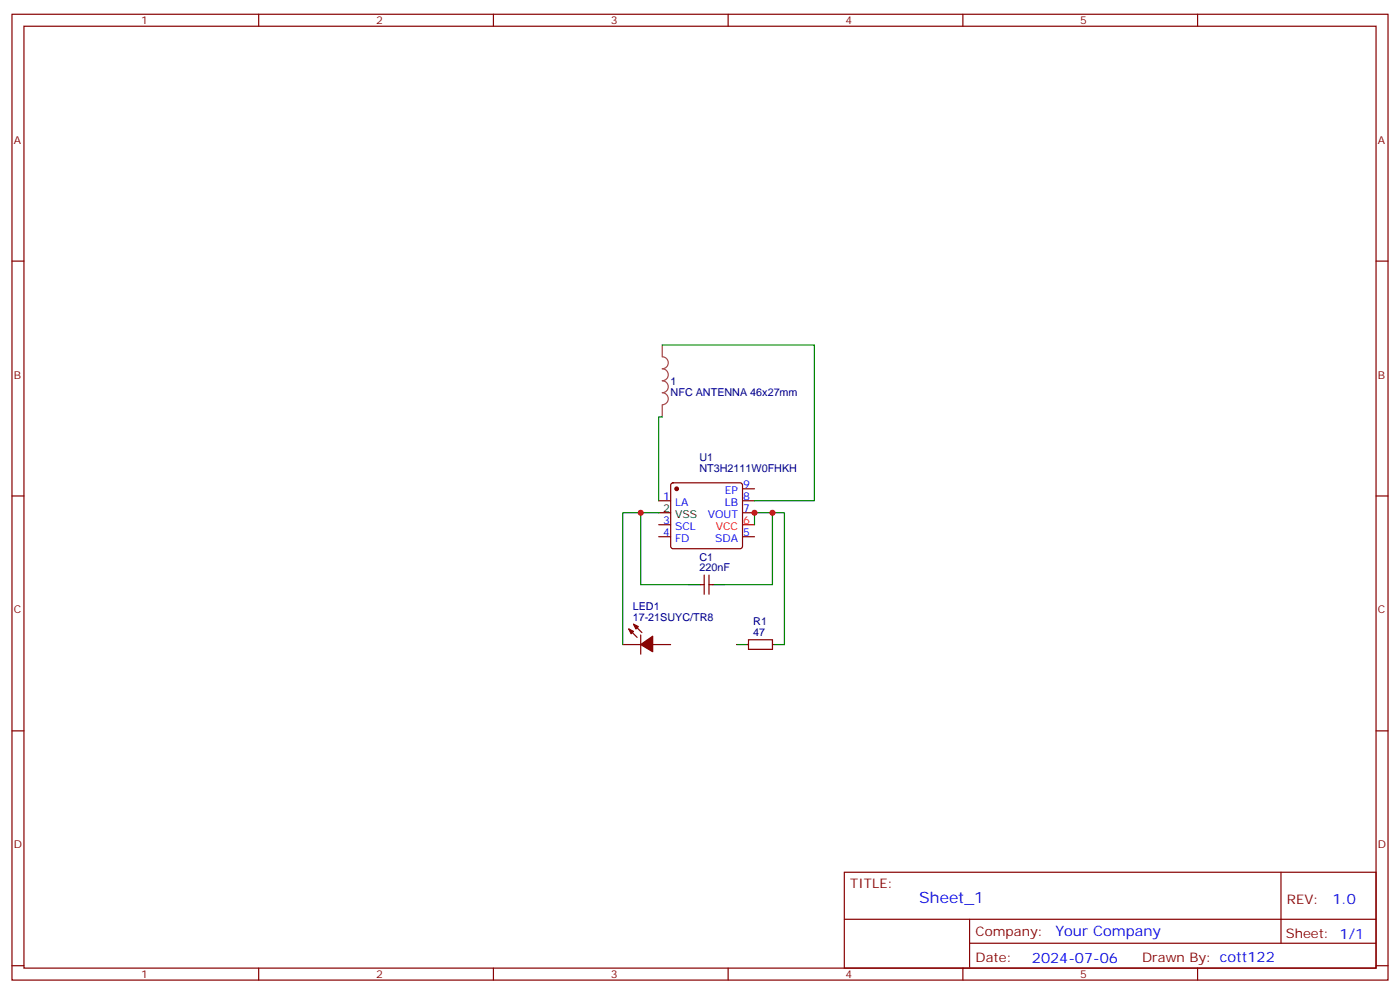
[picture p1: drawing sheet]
<svg xmlns="http://www.w3.org/2000/svg" width="412mm" height="293mm" viewBox="0 0 412 293" stroke-linecap="round" stroke-linejoin="round" font-family="sans-serif">
<g fill="none" stroke="#870000" stroke-width=".35">
<path d="M3.5 4.2h405.4v284.3h-405.4zM7.1 7.7h398.2v277.3h-398.2zM76.2 4.2v3.5M145.3 4.2v3.5M214.5 4.2v3.5M283.6 4.2v3.5M352.8 4.2v3.5M3.5 76.9h3.6M405.3 76.9h3.6M3.5 146h3.6M194 147.4h3.6M194 158h3.6"/>
<path d="M194 154.5h3.6M197.8 142.3l.5-.2h19.7l.5 .2 .2 .5v18l-.2 .5-.5 .2h-19.7l-.5-.2-.2-.5v-18zM218.7 143.9h3.5M218.7 147.4h3.5M218.7 151h3.5M218.7 158h3.5M405.3 146h3.6M206.4 172.1h1M207.4 169.3v5.6M208.8 169.3v5.6M208.8 172.1h1.1M183.4 189.8h5.3"/>
<path d="M185.2 185.2l2.5 2.4M186.6 183.8l2.5 2.4M188.7 186.9v5.7M192.3 189.8h5.3M220.5 188.3h7v2.9h-7zM3.5 215.2h3.6M405.3 215.2h3.6M248.7 256.8h156.6v28.2h-156.6zM377.3 256.8v20.9M248.7 270.6h156.5M285.6 277.7h119.6M285.6 270.6v14.1"/>
<path d="M3.5 284.3h3.6M76.2 285v3.5M145.3 285v3.5M214.5 285v3.5M283.6 285v3.5M352.8 285v3.5M405.3 284.3h3.6"/>
</g>
<path d="M218.7 154.5h3.5" fill="none" stroke="#f00" stroke-width=".35"/>
<path d="M194 151h3.6M202.8 172.1h3.6M209.9 172.1h3.5M217 189.8h3.5M227.5 189.8h3.6" fill="none" stroke="#000" stroke-width=".35"/>
<g fill="#870000" stroke="#870000" stroke-width=".35">
<path d="M185.2 185.2l1.4 .7-.7 .7z"/>
<path d="M186.6 183.8l1.4 .7-.7 .7z"/>
<path d="M188.7 189.8l3.6-2.5v4.6z"/>
<circle cx="199.3" cy="143.9" r=".53"/>
</g>
<path d="M195.1 101.6v3.4a1.76 1.76 0 0 1 1.8 1.8 1.76 1.76 0 0 1-1.8 1.8 1.76 1.76 0 0 1 1.8 1.7 1.76 1.76 0 0 1-1.8 1.8 1.76 1.76 0 0 1 1.8 1.8 1.76 1.76 0 0 1-1.8 1.7 1.76 1.76 0 0 1 1.7 1.8 1.76 1.76 0 0 1-1.7 1.7M195.1 119.3v3.4" fill="none" stroke="#a64a4a" stroke-width=".35"/>
<path d="M195.1 101.6h44.8v45.8h-17.7M195.1 122.7h-1.1v24.7M188.7 151h-5.3v38.8M194 151h-5.3v21.1h14.1M222.2 154.5v-3.5h5.3v21.1h-14.1M227.5 151h3.6v38.8" fill="none" stroke="#008700" stroke-width=".35"/>
<g fill="#c00">
<circle cx="222.3" cy="151" r=".88"/>
<circle cx="227.5" cy="151" r=".88"/>
<circle cx="188.7" cy="151" r=".88"/>
</g>
<text font-size="4.6" fill="#00f" x="270.8" y="265.8">Sheet_1</text>
<g font-size="4.2" fill="#00f">
<text x="392.5" y="266">1.0</text>
<text x="310.9" y="275.6">Your Company</text>
<text x="304" y="283.4">2024-07-06</text>
</g>
<g font-size="3.9" fill="#800">
<text x="250.5" y="261.4">TITLE:</text>
<text x="379.1" y="266">REV:</text>
<text x="287.4" y="275.6">Company:</text>
<text x="378.7" y="276.2">Sheet: 1/1</text>
<text x="287.4" y="283.2">Date:</text>
<text x="336.4" y="283.3">Drawn By: cott122</text>
</g>
<g font-size="3.2" fill="#800">
<text x="41.6" y="7.2">1</text>
<text x="110.8" y="7.2">2</text>
<text x="179.9" y="7.2">3</text>
<text x="249.1" y="7.2">4</text>
<text x="318.2" y="7.2">5</text>
<text x="4.1" y="42.3">A</text>
<text x="405.9" y="42.3">A</text>
<text x="4.1" y="111.4">B</text>
<text x="405.9" y="111.4">B</text>
<text x="4.1" y="180.6">C</text>
<text x="405.9" y="180.6">C</text>
<text x="4.1" y="249.7">D</text>
<text x="405.9" y="249.7">D</text>
<text x="41.6" y="288">1</text>
<text x="110.8" y="288">2</text>
<text x="179.9" y="288">3</text>
<text x="249.1" y="288">4</text>
<text x="318.2" y="288">5</text>
</g>
<g font-size="3.2" fill="#000080">
<text x="197.6" y="113.3">1</text>
<text x="197.6" y="116.5">NFC ANTENNA 46x27mm</text>
<text x="206" y="135.8">U1</text>
<text x="206" y="139">NT3H2111W0FHKH</text>
<text x="206" y="165.1">C1</text>
<text x="206" y="168.2">220nF</text>
<text x="186.4" y="179.5">LED1</text>
<text x="186.4" y="182.7">17-21SUYC/TR8</text>
<text x="221.9" y="184.1">R1</text>
<text x="221.9" y="187.3">47</text>
</g>
<g font-size="3.2" fill="#00f">
<text x="218.9" y="143.5">9</text>
<text x="195.4" y="147.1">1</text>
<text x="198.9" y="148.8">LA</text>
<text x="213.5" y="148.8">LB</text>
<text x="213.5" y="145.3">EP</text>
<text x="218.9" y="147.1">8</text>
<text x="195.4" y="154.1">3</text>
<text x="198.9" y="155.9">SCL</text>
<text x="208.5" y="152.4">VOUT</text>
<text x="218.9" y="150.6">7</text>
<text x="195.4" y="157.7">4</text>
<text x="198.9" y="159.4">FD</text>
<text x="210.6" y="159.4">SDA</text>
<text x="218.9" y="157.7">5</text>
</g>
<g font-size="3.2">
<text x="195.4" y="150.6">2</text>
<text x="198.9" y="152.4">VSS</text>
</g>
<g font-size="3.2" fill="#f00">
<text x="210.8" y="155.9">VCC</text>
<text x="218.9" y="154.1">6</text>
</g>
</svg>
